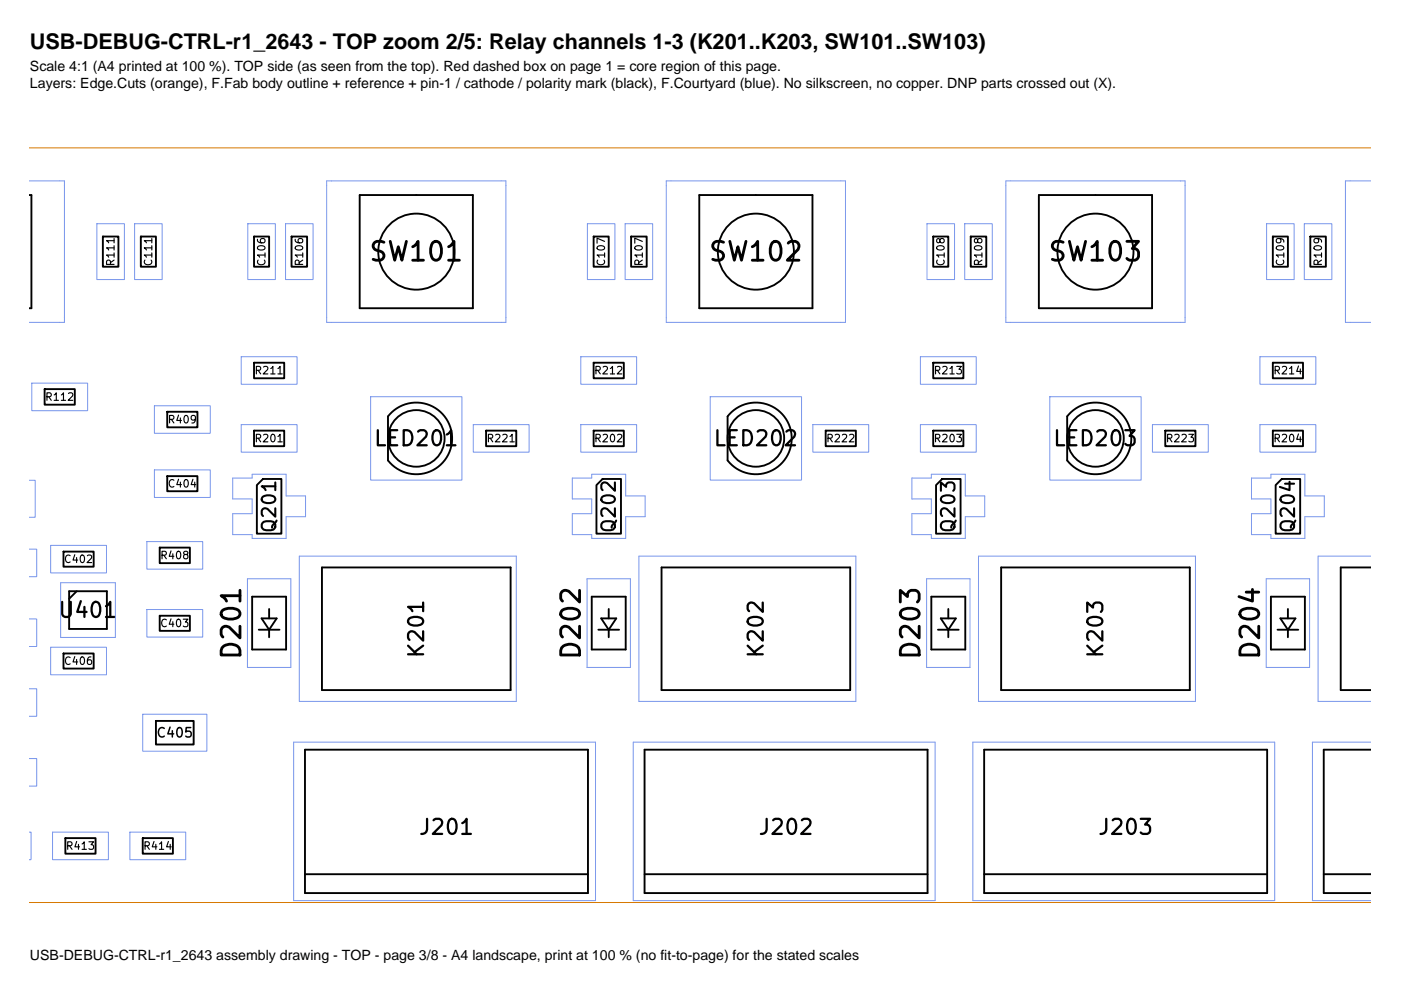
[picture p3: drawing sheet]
<svg xmlns="http://www.w3.org/2000/svg" width="297mm" height="210mm" viewBox="0 0 297 210" stroke-linecap="round" stroke-linejoin="round" font-family="sans-serif">
<g fill="none" stroke="#000" stroke-width=".4">
<path d="M6.3 41.4h.4v24h-.4M21.8 50.2h3.3v6.4h-3.3zM29.9 50.2h3.2v6.4h-3.2zM53.9 50.2h3.2v6.4h-3.2zM61.8 50.2h3.3v6.4h-3.3zM76.3 41.4h24v24h-24zM125.9 50.2h3.2v6.4h-3.2zM133.8 50.2h3.3v6.4h-3.3zM148.3 41.4h24v24h-24zM197.9 50.2h3.2v6.4h-3.2zM205.8 50.2h3.3v6.4h-3.3zM220.3 41.4h24v24h-24z"/>
<path d="M269.9 50.2h3.2v6.4h-3.2zM277.8 50.2h3.3v6.4h-3.3zM53.9 76.9h6.4v3.3h-6.4zM125.9 76.9h6.4v3.3h-6.4zM197.9 76.9h6.4v3.3h-6.4zM269.9 76.9h6.4v3.3h-6.4zM9.5 82.5h6.4v3.3h-6.4zM35.5 87.3h6.4v3.3h-6.4zM53.9 91.3h6.4v3.3h-6.4zM83.1 87.4a7.6 7.6 0 0 1 10.9 .5 7.6 7.6 0 0 1-.9 10.9 7.6 7.6 0 0 1-10.8-1.2v-9.3zM103.1 91.3h6.4v3.3h-6.4zM125.9 91.3h6.4v3.3h-6.4z"/>
<path d="M155.1 87.4a7.6 7.6 0 0 1 10.9 .5 7.6 7.6 0 0 1-.9 10.9 7.6 7.6 0 0 1-10.8-1.2v-9.3zM175.1 91.3h6.4v3.3h-6.4zM197.9 91.3h6.4v3.3h-6.4zM227.1 87.4a7.6 7.6 0 0 1 10.9 .5 7.6 7.6 0 0 1-.9 10.9 7.6 7.6 0 0 1-10.8-1.2v-9.3zM247.1 91.3h6.4v3.3h-6.4zM269.9 91.3h6.4v3.3h-6.4zM13.5 117h6.4v3.2h-6.4zM33.9 116.1h6.4v3.3h-6.4zM35.5 101h6.4v3.2h-6.4zM55.8 101.6h3.9v11.6h-5.2v-10.3zM127.8 101.6h3.9v11.6h-5.2v-10.3zM199.8 101.6h3.9v11.6h-5.2v-10.3z"/>
<path d="M271.8 101.6h3.9v11.6h-5.2v-10.3zM13.5 138.6h6.4v3.2h-6.4zM14.7 125.4h8v8h-8zM16.3 125.4l-1.6 1.6M33.9 130.6h6.4v3.2h-6.4zM53.5 126.5h7.2v11.2h-7.2zM54.9 133.5h4.4M55.5 131.1h3.2l-1.6 2.4zM57.1 129.1v2M57.1 133.5v1.6M68.3 120.3h40v26h-40zM125.5 126.5h7.2v11.2h-7.2z"/>
<path d="M126.9 133.5h4.4M127.5 131.1h3.2l-1.6 2.4zM129.1 129.1v2M129.1 133.5v1.6M140.3 120.3h40v26h-40zM197.5 126.5h7.2v11.2h-7.2zM198.9 133.5h4.4M199.5 131.1h3.2l-1.6 2.4zM201.1 129.1v2M201.1 133.5v1.6M212.3 120.3h40v26h-40zM269.5 126.5h7.2v11.2h-7.2z"/>
<path d="M270.9 133.5h4.4M271.5 131.1h3.2l-1.6 2.4zM273.1 129.1v2M273.1 133.5v1.6M290.7 120.3h-6.4v26h6.4M33.1 152.9h8v5h-8zM64.7 159h60v30.4h-60zM136.7 159h60v30.4h-60zM208.7 159h60v30.4h-60zM290.7 159h-10v30.4h10M13.9 177.7h6.4v3.3h-6.4zM30.3 177.7h6.4v3.3h-6.4z"/>
<path d="M64.7 185.4h60M136.7 185.4h60M208.7 185.4h60M280.7 185.4h10"/>
<circle cx="88.3" cy="53.4" r="8.1"/>
<circle cx="160.3" cy="53.4" r="8.1"/>
<circle cx="232.3" cy="53.4" r="8.1"/>
<circle cx="88.3" cy="93" r="6"/>
<circle cx="160.3" cy="93" r="6"/>
<circle cx="232.3" cy="93" r="6"/>
</g>
<g fill="none" stroke="#7896eb" stroke-width=".21">
<path d="M6.3 38.4h7.4v30h-7.4M69.3 38.4h38v30h-38zM141.3 38.4h38v30h-38zM213.3 38.4h38v30h-38zM290.7 38.4h-5.4v30h5.4M20.5 47.4h5.9v11.9h-5.9zM28.5 47.4h5.9v11.9h-5.9zM52.5 47.4h5.9v11.9h-5.9zM60.5 47.4h5.9v11.9h-5.9zM124.5 47.4h5.9v11.9h-5.9zM132.5 47.4h5.9v11.9h-5.9zM196.5 47.4h5.9v11.9h-5.9z"/>
<path d="M204.5 47.4h5.9v11.9h-5.9zM268.5 47.4h5.9v11.9h-5.9zM276.5 47.4h5.9v11.9h-5.9zM51.1 75.6h11.9v5.9h-11.9zM123.1 75.6h11.9v5.9h-11.9zM195.1 75.6h11.9v5.9h-11.9zM267.1 75.6h11.9v5.9h-11.9zM6.7 81.2h11.9v5.9h-11.9zM32.7 99.6h11.9v5.9h-11.9zM32.7 86h11.9v5.9h-11.9zM51.1 90h11.9v5.9h-11.9zM78.6 84.1h19.3v17.7h-19.3z"/>
<path d="M100.3 90h11.9v5.9h-11.9zM123.1 90h11.9v5.9h-11.9zM150.6 84.1h19.3v17.7h-19.3zM172.3 90h11.9v5.9h-11.9zM195.1 90h11.9v5.9h-11.9zM222.6 84.1h19.3v17.7h-19.3zM244.3 90h11.9v5.9h-11.9zM267.1 90h11.9v5.9h-11.9zM6.3 101.8h1.2v7.9h-1.2M6.3 116.4h1.5v5.9h-1.5M10.7 115.6h11.9v5.9h-11.9zM31.1 114.8h11.9v5.9h-11.9z"/>
<path d="M49.3 101.4h4.2v-.8h7.2v4.6h4.1v4.4h-4.1v4.6h-7.2v-.8h-4.2v-4.5h4.2v-3.1h-4.2zM63.5 117.9h46v30.8h-46zM121.3 101.4h4.2v-.8h7.2v4.6h4.1v4.4h-4.1v4.6h-7.2v-.8h-4.2v-4.5h4.2v-3.1h-4.2zM135.5 117.9h46v30.8h-46zM193.3 101.4h4.2v-.8h7.2v4.6h4.1v4.4h-4.1v4.6h-7.2v-.8h-4.2v-4.5h4.2v-3.1h-4.2zM207.5 117.9h46v30.8h-46zM265.3 101.4h4.2v-.8h7.2v4.6h4.1v4.4h-4.1v4.6h-7.2v-.8h-4.2v-4.5h4.2v-3.1h-4.2zM290.7 117.9h-11.2v30.8h11.2M6.3 131.2h1.5v5.9h-1.5M10.7 137.2h11.9v5.9h-11.9zM12.9 123.6h11.6v11.6h-11.6zM31.1 129.2h11.9v5.9h-11.9z"/>
<path d="M52.5 122.7h9.2v18.8h-9.2zM124.5 122.7h9.2v18.8h-9.2zM196.5 122.7h9.2v18.8h-9.2zM268.5 122.7h9.2v18.8h-9.2zM6.3 146h1.5v5.9h-1.5M30.3 151.4h13.6v7.9h-13.6zM62.3 157.4h64v33.6h-64zM134.3 157.4h64v33.6h-64zM206.3 157.4h64v33.6h-64zM290.7 157.4h-12.4v33.6h12.4M6.3 160.8h1.5v5.9h-1.5M6.3 176.4h.3v5.9h-.3"/>
<path d="M11.1 176.4h11.9v5.9h-11.9zM27.5 176.4h11.9v5.9h-11.9z"/>
</g>
<path d="M6.3 31.4h284.4M6.3 191.4h284.4" fill="none" stroke="#d77800" stroke-width=".21"/>
<text font-size="4.6" x="6.3" y="10.5">USB-DEBUG-CTRL-r1_2643 - TOP zoom 2/5: Relay channels 1-3 (K201..K203, SW101..SW103)</text>
<g font-size="4">
<text x="78" y="56.4">SW101</text>
<text x="150" y="56.4">SW102</text>
<text x="222" y="56.4">SW103</text>
<text x="52.1" y="140.2" transform="rotate(-90 52.1 140.2)">D201</text>
<text x="124.1" y="140.2" transform="rotate(-90 124.1 140.2)">D202</text>
<text x="196.1" y="140.2" transform="rotate(-90 196.1 140.2)">D203</text>
<text x="268.1" y="140.2" transform="rotate(-90 268.1 140.2)">D204</text>
</g>
<g font-size="3.2">
<text x="79" y="95.4">LED201</text>
<text x="151" y="95.4">LED202</text>
<text x="223" y="95.4">LED203</text>
<text x="12.1" y="131.8">U401</text>
<text x="90.7" y="139.8" transform="rotate(-90 90.7 139.8)">K201</text>
<text x="162.7" y="139.8" transform="rotate(-90 162.7 139.8)">K202</text>
<text x="234.7" y="139.8" transform="rotate(-90 234.7 139.8)">K203</text>
<text x="88.5" y="177.8">J201</text>
<text x="160.5" y="177.8">J202</text>
<text x="232.5" y="177.8">J203</text>
</g>
<g font-size="3">
<text x="6.3" y="15.1">Scale 4:1 (A4 printed at 100 %). TOP side (as seen from the top). Red dashed box on page 1 = core region of this page.</text>
<text x="6.3" y="18.6">Layers: Edge.Cuts (orange), F.Fab body outline + reference + pin-1 / cathode / polarity mark (black), F.Courtyard (blue). No silkscreen, no copper. DNP parts crossed out (X).</text>
<text x="6.3" y="203.6">USB-DEBUG-CTRL-r1_2643 assembly drawing - TOP - page 3/8 - A4 landscape, print at 100 % (no fit-to-page) for the stated scales</text>
</g>
<g font-size="2.9">
<text x="59.2" y="113.3" transform="rotate(-90 59.2 113.3)">Q201</text>
<text x="131.2" y="113.3" transform="rotate(-90 131.2 113.3)">Q202</text>
<text x="203.2" y="113.3" transform="rotate(-90 203.2 113.3)">Q203</text>
<text x="275.2" y="113.3" transform="rotate(-90 275.2 113.3)">Q204</text>
</g>
<text font-size="2" x="33" y="156.9">C405</text>
<g font-size="1.6">
<text x="24.7" y="56.6" transform="rotate(-90 24.7 56.6)">R111</text>
<text x="32.7" y="56.6" transform="rotate(-90 32.7 56.6)">C111</text>
<text x="56.7" y="56.6" transform="rotate(-90 56.7 56.6)">C106</text>
<text x="64.7" y="56.6" transform="rotate(-90 64.7 56.6)">R106</text>
<text x="128.7" y="56.6" transform="rotate(-90 128.7 56.6)">C107</text>
<text x="136.7" y="56.6" transform="rotate(-90 136.7 56.6)">R107</text>
<text x="200.7" y="56.6" transform="rotate(-90 200.7 56.6)">C108</text>
<text x="208.7" y="56.6" transform="rotate(-90 208.7 56.6)">R108</text>
<text x="272.7" y="56.6" transform="rotate(-90 272.7 56.6)">C109</text>
<text x="280.7" y="56.6" transform="rotate(-90 280.7 56.6)">R109</text>
<text x="53.8" y="79.8">R211</text>
<text x="125.8" y="79.8">R212</text>
<text x="197.8" y="79.8">R213</text>
<text x="269.8" y="79.8">R214</text>
<text x="9.4" y="85.4">R112</text>
<text x="35.4" y="90.2">R409</text>
<text x="53.8" y="94.2">R201</text>
<text x="103" y="94.2">R221</text>
<text x="125.8" y="94.2">R202</text>
<text x="175" y="94.2">R222</text>
<text x="197.8" y="94.2">R203</text>
<text x="247" y="94.2">R223</text>
<text x="269.8" y="94.2">R204</text>
<text x="35.4" y="103.8">C404</text>
<text x="13.4" y="119.8">C402</text>
<text x="33.8" y="119">R408</text>
<text x="33.8" y="133.4">C403</text>
<text x="13.4" y="141.4">C406</text>
<text x="13.8" y="180.6">R413</text>
<text x="30.2" y="180.6">R414</text>
</g>
</svg>
